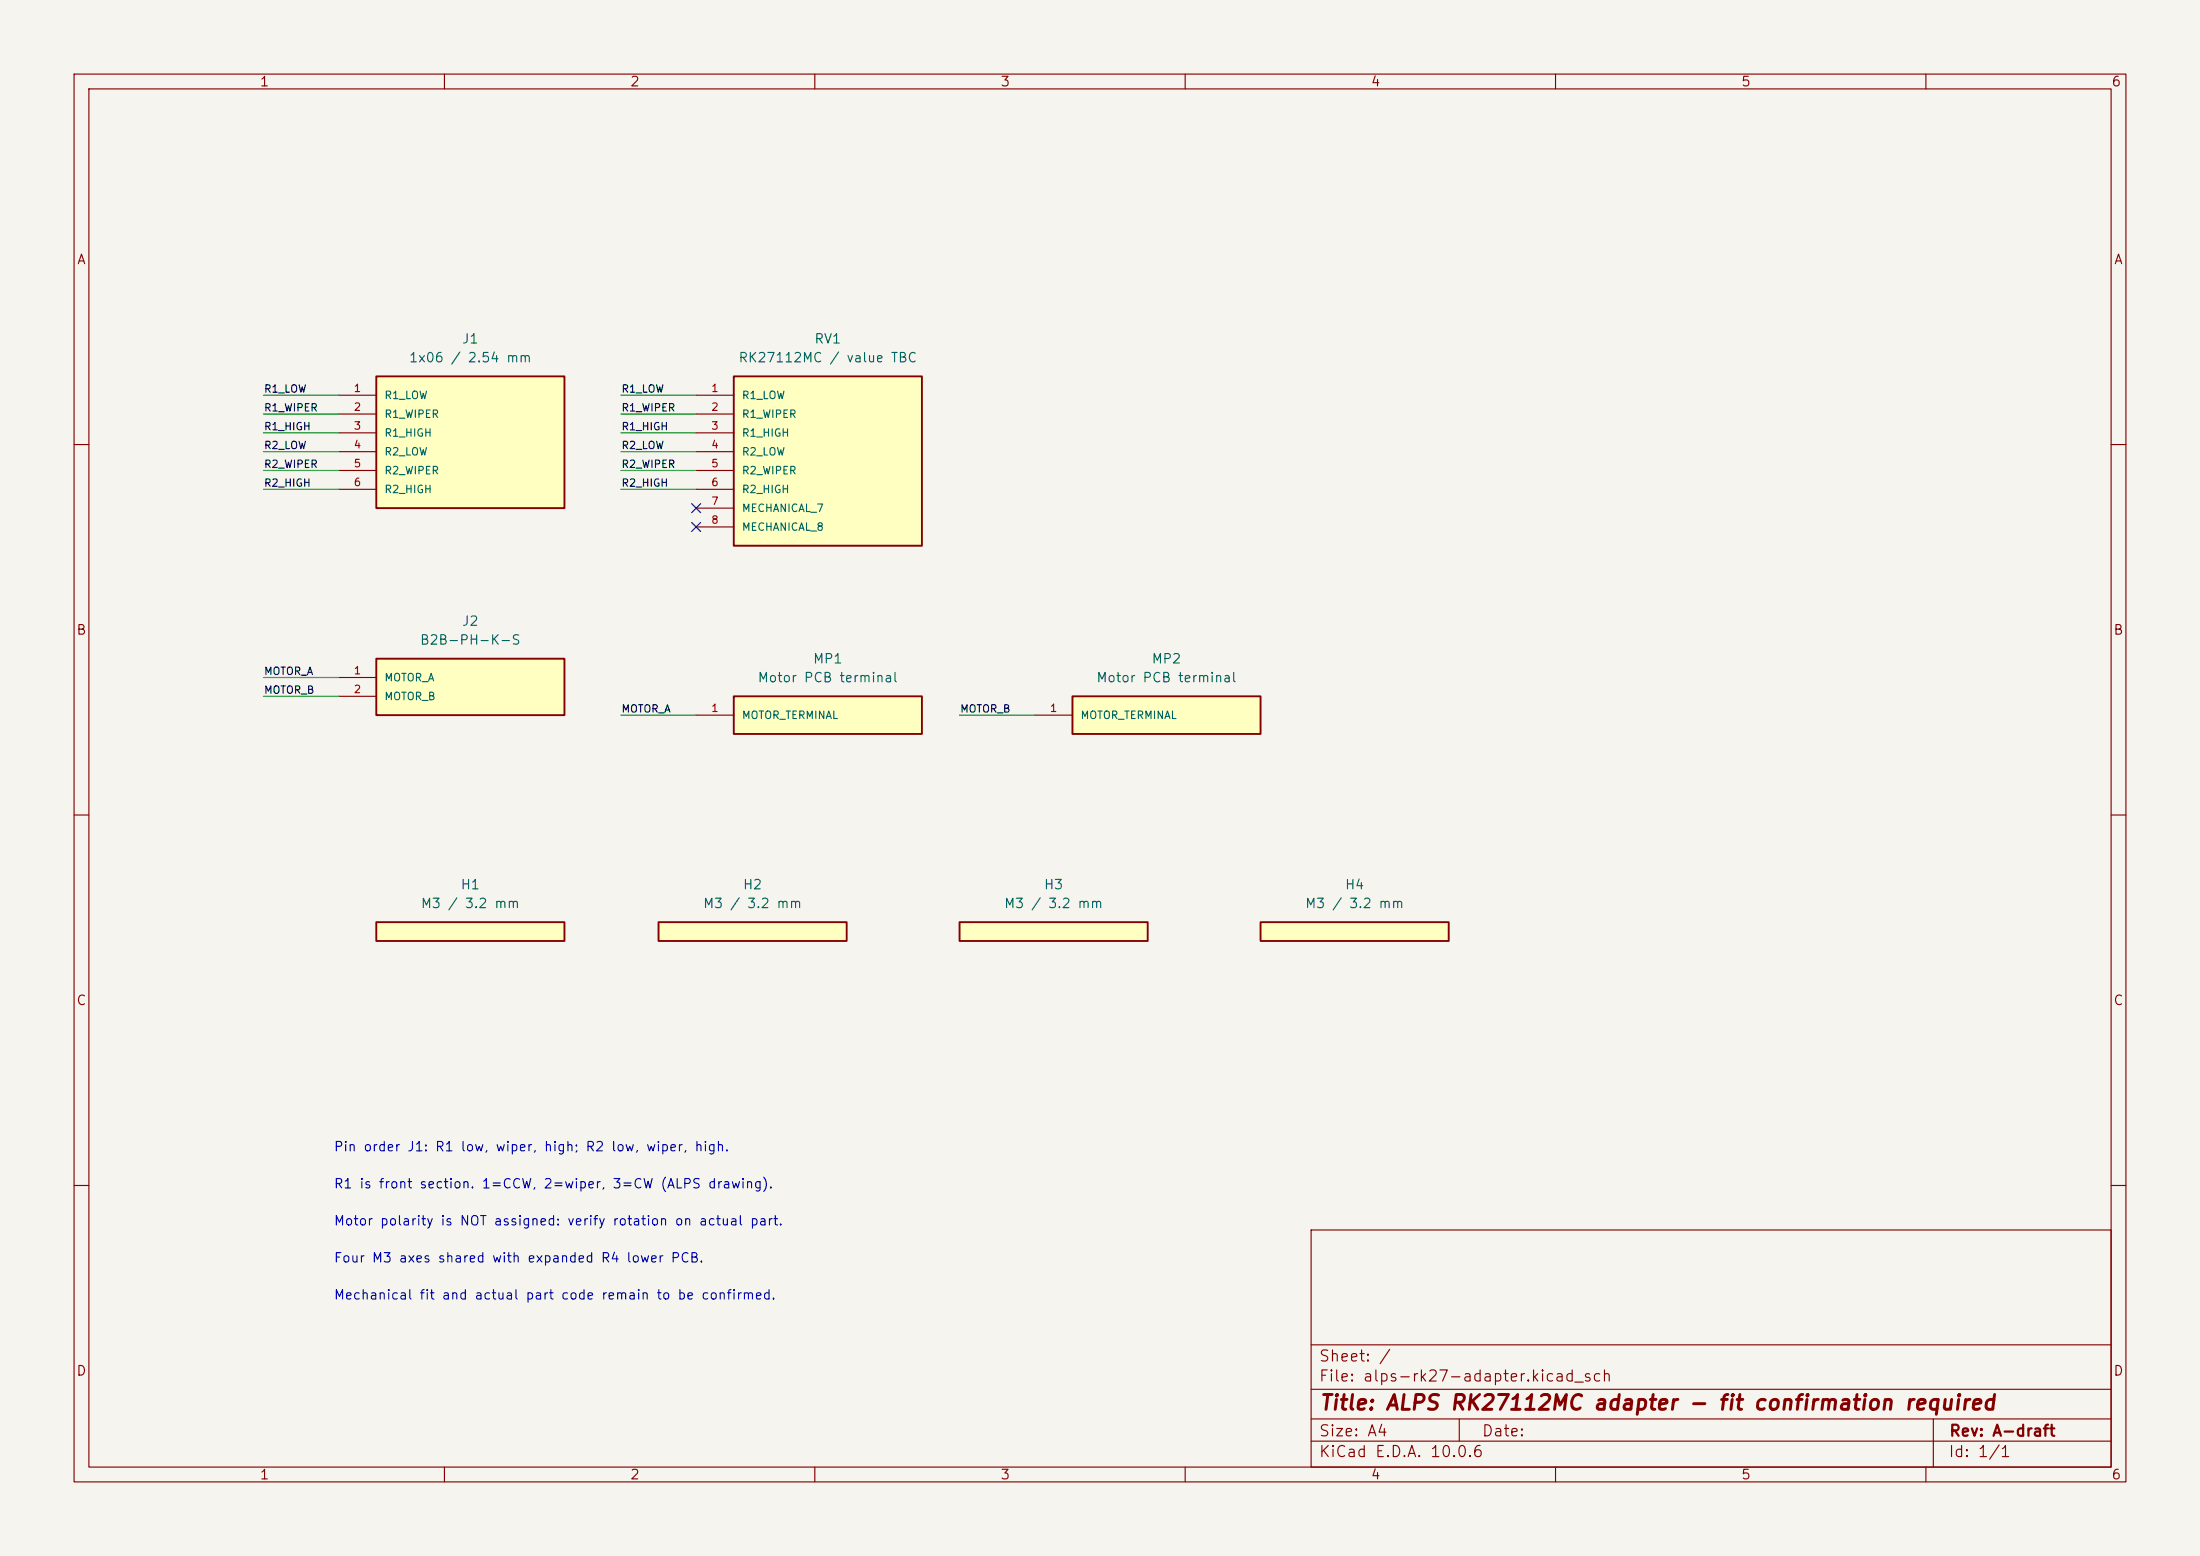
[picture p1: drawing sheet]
(kicad_sch (version 20250114) (generator "eeschema") (paper "A4") (title_block (title "ALPS RK27112MC adapter - fit confirmation required") (rev "A-draft")) (lib_symbols (symbol "Adapter:RK27112MC_PCBMotor" (pin_names (offset 1.016)) (in_bom yes) (on_board yes) (property "Reference" "RV" (at 0 5.08 0) (effects (font (size 1.27 1.27)))) (property "Value" "RK27112MC_PCBMotor" (at 0 2.54 0) (effects (font (size 1.27 1.27))))(symbol "RK27112MC_PCBMotor_0_1" (rectangle (start 0 0) (end 25.4 -22.86) (stroke (width 0.254) (type default)) (fill (type background))))(symbol "RK27112MC_PCBMotor_1_1" (pin passive line (at -5.08 -2.54 0) (length 5.08) (name "R1_LOW" (effects (font (size 1.016 1.016)))) (number "1" (effects (font (size 1.016 1.016)))))(pin passive line (at -5.08 -5.08 0) (length 5.08) (name "R1_WIPER" (effects (font (size 1.016 1.016)))) (number "2" (effects (font (size 1.016 1.016)))))(pin passive line (at -5.08 -7.62 0) (length 5.08) (name "R1_HIGH" (effects (font (size 1.016 1.016)))) (number "3" (effects (font (size 1.016 1.016)))))(pin passive line (at -5.08 -10.16 0) (length 5.08) (name "R2_LOW" (effects (font (size 1.016 1.016)))) (number "4" (effects (font (size 1.016 1.016)))))(pin passive line (at -5.08 -12.7 0) (length 5.08) (name "R2_WIPER" (effects (font (size 1.016 1.016)))) (number "5" (effects (font (size 1.016 1.016)))))(pin passive line (at -5.08 -15.24 0) (length 5.08) (name "R2_HIGH" (effects (font (size 1.016 1.016)))) (number "6" (effects (font (size 1.016 1.016)))))(pin passive line (at -5.08 -17.78 0) (length 5.08) (name "MECHANICAL_7" (effects (font (size 1.016 1.016)))) (number "7" (effects (font (size 1.016 1.016)))))(pin passive line (at -5.08 -20.32 0) (length 5.08) (name "MECHANICAL_8" (effects (font (size 1.016 1.016)))) (number "8" (effects (font (size 1.016 1.016)))))))(symbol "Adapter:Audio6" (pin_names (offset 1.016)) (in_bom yes) (on_board yes) (property "Reference" "J" (at 0 5.08 0) (effects (font (size 1.27 1.27)))) (property "Value" "Audio6" (at 0 2.54 0) (effects (font (size 1.27 1.27))))(symbol "Audio6_0_1" (rectangle (start 0 0) (end 25.4 -17.78) (stroke (width 0.254) (type default)) (fill (type background))))(symbol "Audio6_1_1" (pin passive line (at -5.08 -2.54 0) (length 5.08) (name "R1_LOW" (effects (font (size 1.016 1.016)))) (number "1" (effects (font (size 1.016 1.016)))))(pin passive line (at -5.08 -5.08 0) (length 5.08) (name "R1_WIPER" (effects (font (size 1.016 1.016)))) (number "2" (effects (font (size 1.016 1.016)))))(pin passive line (at -5.08 -7.62 0) (length 5.08) (name "R1_HIGH" (effects (font (size 1.016 1.016)))) (number "3" (effects (font (size 1.016 1.016)))))(pin passive line (at -5.08 -10.16 0) (length 5.08) (name "R2_LOW" (effects (font (size 1.016 1.016)))) (number "4" (effects (font (size 1.016 1.016)))))(pin passive line (at -5.08 -12.7 0) (length 5.08) (name "R2_WIPER" (effects (font (size 1.016 1.016)))) (number "5" (effects (font (size 1.016 1.016)))))(pin passive line (at -5.08 -15.24 0) (length 5.08) (name "R2_HIGH" (effects (font (size 1.016 1.016)))) (number "6" (effects (font (size 1.016 1.016)))))))(symbol "Adapter:Motor2" (pin_names (offset 1.016)) (in_bom yes) (on_board yes) (property "Reference" "J" (at 0 5.08 0) (effects (font (size 1.27 1.27)))) (property "Value" "Motor2" (at 0 2.54 0) (effects (font (size 1.27 1.27))))(symbol "Motor2_0_1" (rectangle (start 0 0) (end 25.4 -7.62) (stroke (width 0.254) (type default)) (fill (type background))))(symbol "Motor2_1_1" (pin passive line (at -5.08 -2.54 0) (length 5.08) (name "MOTOR_A" (effects (font (size 1.016 1.016)))) (number "1" (effects (font (size 1.016 1.016)))))(pin passive line (at -5.08 -5.08 0) (length 5.08) (name "MOTOR_B" (effects (font (size 1.016 1.016)))) (number "2" (effects (font (size 1.016 1.016)))))))(symbol "Adapter:Mount" (pin_names (offset 1.016)) (in_bom yes) (on_board yes) (property "Reference" "H" (at 0 5.08 0) (effects (font (size 1.27 1.27)))) (property "Value" "Mount" (at 0 2.54 0) (effects (font (size 1.27 1.27))))(symbol "Mount_0_1" (rectangle (start 0 0) (end 25.4 -2.54) (stroke (width 0.254) (type default)) (fill (type background))))(symbol "Mount_1_1" ))(symbol "Adapter:MotorPad" (pin_names (offset 1.016)) (in_bom yes) (on_board yes) (property "Reference" "MP" (at 0 5.08 0) (effects (font (size 1.27 1.27)))) (property "Value" "MotorPad" (at 0 2.54 0) (effects (font (size 1.27 1.27))))(symbol "MotorPad_0_1" (rectangle (start 0 0) (end 25.4 -5.08) (stroke (width 0.254) (type default)) (fill (type background))))(symbol "MotorPad_1_1" (pin passive line (at -5.08 -2.54 0) (length 5.08) (name "MOTOR_TERMINAL" (effects (font (size 1.016 1.016)))) (number "1" (effects (font (size 1.016 1.016))))))))(symbol (lib_id "Adapter:RK27112MC_PCBMotor") (at 99.06 50.8 0) (unit 1) (in_bom yes) (on_board yes) (dnp no)(property "Reference" "RV1" (at 111.76 45.72 0) (effects (font (size 1.27 1.27))))(property "Value" "RK27112MC / value TBC" (at 111.76 48.26 0) (effects (font (size 1.27 1.27))))(property "Footprint" "SamacSys:RK27112MC" (at 111.76 50.8 0) (effects (font (size 1.27 1.27)) (hide yes)))(pin "1")(pin "2")(pin "3")(pin "4")(pin "5")(pin "6")(pin "7")(pin "8"))(wire (pts (xy 93.98 53.339999999999996) (xy 83.82000000000001 53.339999999999996)) (stroke (width 0) (type default)))(label "R1_LOW" (at 83.82000000000001 53.339999999999996 0) (effects (font (size 1 1)) (justify left bottom)))(wire (pts (xy 93.98 55.879999999999995) (xy 83.82000000000001 55.879999999999995)) (stroke (width 0) (type default)))(label "R1_WIPER" (at 83.82000000000001 55.879999999999995 0) (effects (font (size 1 1)) (justify left bottom)))(wire (pts (xy 93.98 58.419999999999995) (xy 83.82000000000001 58.419999999999995)) (stroke (width 0) (type default)))(label "R1_HIGH" (at 83.82000000000001 58.419999999999995 0) (effects (font (size 1 1)) (justify left bottom)))(wire (pts (xy 93.98 60.959999999999994) (xy 83.82000000000001 60.959999999999994)) (stroke (width 0) (type default)))(label "R2_LOW" (at 83.82000000000001 60.959999999999994 0) (effects (font (size 1 1)) (justify left bottom)))(wire (pts (xy 93.98 63.5) (xy 83.82000000000001 63.5)) (stroke (width 0) (type default)))(label "R2_WIPER" (at 83.82000000000001 63.5 0) (effects (font (size 1 1)) (justify left bottom)))(wire (pts (xy 93.98 66.03999999999999) (xy 83.82000000000001 66.03999999999999)) (stroke (width 0) (type default)))(label "R2_HIGH" (at 83.82000000000001 66.03999999999999 0) (effects (font (size 1 1)) (justify left bottom)))(no_connect (at 93.98 68.58))(no_connect (at 93.98 71.12))(symbol (lib_id "Adapter:Audio6") (at 50.8 50.8 0) (unit 1) (in_bom yes) (on_board yes) (dnp no)(property "Reference" "J1" (at 63.5 45.72 0) (effects (font (size 1.27 1.27))))(property "Value" "1x06 / 2.54 mm" (at 63.5 48.26 0) (effects (font (size 1.27 1.27))))(property "Footprint" "Connector_PinHeader_2.54mm:PinHeader_1x06_P2.54mm_Vertical" (at 63.5 50.8 0) (effects (font (size 1.27 1.27)) (hide yes)))(pin "1")(pin "2")(pin "3")(pin "4")(pin "5")(pin "6"))(wire (pts (xy 45.72 53.339999999999996) (xy 35.559999999999995 53.339999999999996)) (stroke (width 0) (type default)))(label "R1_LOW" (at 35.559999999999995 53.339999999999996 0) (effects (font (size 1 1)) (justify left bottom)))(wire (pts (xy 45.72 55.879999999999995) (xy 35.559999999999995 55.879999999999995)) (stroke (width 0) (type default)))(label "R1_WIPER" (at 35.559999999999995 55.879999999999995 0) (effects (font (size 1 1)) (justify left bottom)))(wire (pts (xy 45.72 58.419999999999995) (xy 35.559999999999995 58.419999999999995)) (stroke (width 0) (type default)))(label "R1_HIGH" (at 35.559999999999995 58.419999999999995 0) (effects (font (size 1 1)) (justify left bottom)))(wire (pts (xy 45.72 60.959999999999994) (xy 35.559999999999995 60.959999999999994)) (stroke (width 0) (type default)))(label "R2_LOW" (at 35.559999999999995 60.959999999999994 0) (effects (font (size 1 1)) (justify left bottom)))(wire (pts (xy 45.72 63.5) (xy 35.559999999999995 63.5)) (stroke (width 0) (type default)))(label "R2_WIPER" (at 35.559999999999995 63.5 0) (effects (font (size 1 1)) (justify left bottom)))(wire (pts (xy 45.72 66.03999999999999) (xy 35.559999999999995 66.03999999999999)) (stroke (width 0) (type default)))(label "R2_HIGH" (at 35.559999999999995 66.03999999999999 0) (effects (font (size 1 1)) (justify left bottom)))(symbol (lib_id "Adapter:Motor2") (at 50.8 88.9 0) (unit 1) (in_bom yes) (on_board yes) (dnp no)(property "Reference" "J2" (at 63.5 83.82000000000001 0) (effects (font (size 1.27 1.27))))(property "Value" "B2B-PH-K-S" (at 63.5 86.36 0) (effects (font (size 1.27 1.27))))(property "Footprint" "Connector_JST:JST_PH_B2B-PH-K_1x02_P2.00mm_Vertical" (at 63.5 88.9 0) (effects (font (size 1.27 1.27)) (hide yes)))(pin "1")(pin "2"))(wire (pts (xy 45.72 91.44000000000001) (xy 35.559999999999995 91.44000000000001)) (stroke (width 0) (type default)))(label "MOTOR_A" (at 35.559999999999995 91.44000000000001 0) (effects (font (size 1 1)) (justify left bottom)))(wire (pts (xy 45.72 93.98) (xy 35.559999999999995 93.98)) (stroke (width 0) (type default)))(label "MOTOR_B" (at 35.559999999999995 93.98 0) (effects (font (size 1 1)) (justify left bottom)))(symbol (lib_id "Adapter:MotorPad") (at 99.06 93.98 0) (unit 1) (in_bom no) (on_board yes) (dnp no)(property "Reference" "MP1" (at 111.76 88.9 0) (effects (font (size 1.27 1.27))))(property "Value" "Motor PCB terminal" (at 111.76 91.44 0) (effects (font (size 1.27 1.27))))(property "Footprint" "TestPoint:TestPoint_THTPad_D2.5mm_Drill1.2mm" (at 111.76 93.98 0) (effects (font (size 1.27 1.27)) (hide yes)))(pin "1"))(wire (pts (xy 93.98 96.52000000000001) (xy 83.82000000000001 96.52000000000001)) (stroke (width 0) (type default)))(label "MOTOR_A" (at 83.82000000000001 96.52000000000001 0) (effects (font (size 1 1)) (justify left bottom)))(symbol (lib_id "Adapter:MotorPad") (at 144.78 93.98 0) (unit 1) (in_bom no) (on_board yes) (dnp no)(property "Reference" "MP2" (at 157.48 88.9 0) (effects (font (size 1.27 1.27))))(property "Value" "Motor PCB terminal" (at 157.48 91.44 0) (effects (font (size 1.27 1.27))))(property "Footprint" "TestPoint:TestPoint_THTPad_D2.5mm_Drill1.2mm" (at 157.48 93.98 0) (effects (font (size 1.27 1.27)) (hide yes)))(pin "1"))(wire (pts (xy 139.7 96.52000000000001) (xy 129.54 96.52000000000001)) (stroke (width 0) (type default)))(label "MOTOR_B" (at 129.54 96.52000000000001 0) (effects (font (size 1 1)) (justify left bottom)))(symbol (lib_id "Adapter:Mount") (at 50.8 124.46000000000001 0) (unit 1) (in_bom no) (on_board yes) (dnp no)(property "Reference" "H1" (at 63.5 119.38000000000001 0) (effects (font (size 1.27 1.27))))(property "Value" "M3 / 3.2 mm" (at 63.5 121.92 0) (effects (font (size 1.27 1.27))))(property "Footprint" "MountingHole:MountingHole_3.2mm_M3" (at 63.5 124.46000000000001 0) (effects (font (size 1.27 1.27)) (hide yes))))(symbol (lib_id "Adapter:Mount") (at 88.9 124.46000000000001 0) (unit 1) (in_bom no) (on_board yes) (dnp no)(property "Reference" "H2" (at 101.60000000000001 119.38000000000001 0) (effects (font (size 1.27 1.27))))(property "Value" "M3 / 3.2 mm" (at 101.60000000000001 121.92 0) (effects (font (size 1.27 1.27))))(property "Footprint" "MountingHole:MountingHole_3.2mm_M3" (at 101.60000000000001 124.46000000000001 0) (effects (font (size 1.27 1.27)) (hide yes))))(symbol (lib_id "Adapter:Mount") (at 129.54 124.46000000000001 0) (unit 1) (in_bom no) (on_board yes) (dnp no)(property "Reference" "H3" (at 142.23999999999998 119.38000000000001 0) (effects (font (size 1.27 1.27))))(property "Value" "M3 / 3.2 mm" (at 142.23999999999998 121.92 0) (effects (font (size 1.27 1.27))))(property "Footprint" "MountingHole:MountingHole_3.2mm_M3" (at 142.23999999999998 124.46000000000001 0) (effects (font (size 1.27 1.27)) (hide yes))))(symbol (lib_id "Adapter:Mount") (at 170.18 124.46000000000001 0) (unit 1) (in_bom no) (on_board yes) (dnp no)(property "Reference" "H4" (at 182.88 119.38000000000001 0) (effects (font (size 1.27 1.27))))(property "Value" "M3 / 3.2 mm" (at 182.88 121.92 0) (effects (font (size 1.27 1.27))))(property "Footprint" "MountingHole:MountingHole_3.2mm_M3" (at 182.88 124.46000000000001 0) (effects (font (size 1.27 1.27)) (hide yes))))(text "Pin order J1: R1 low, wiper, high; R2 low, wiper, high." (at 45 155 0) (effects (font (size 1.27 1.27)) (justify left)))(text "R1 is front section. 1=CCW, 2=wiper, 3=CW (ALPS drawing)." (at 45 160 0) (effects (font (size 1.27 1.27)) (justify left)))(text "Motor polarity is NOT assigned: verify rotation on actual part." (at 45 165 0) (effects (font (size 1.27 1.27)) (justify left)))(text "Four M3 axes shared with expanded R4 lower PCB." (at 45 170 0) (effects (font (size 1.27 1.27)) (justify left)))(text "Mechanical fit and actual part code remain to be confirmed." (at 45 175 0) (effects (font (size 1.27 1.27)) (justify left))))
